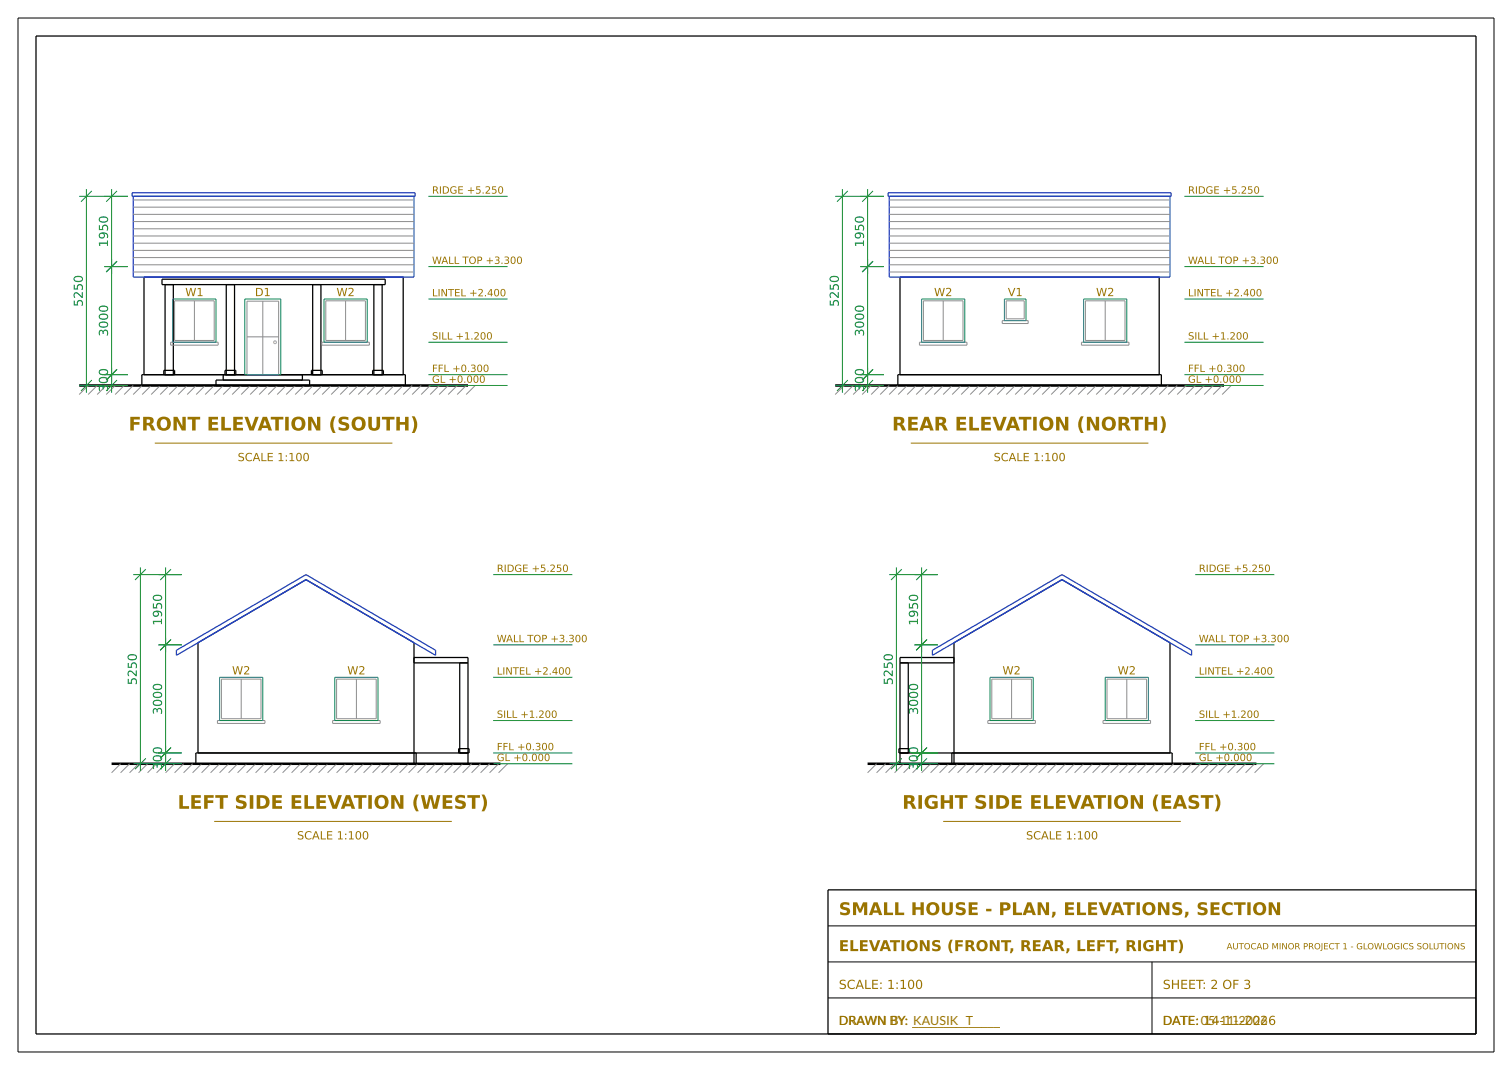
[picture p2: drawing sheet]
<svg xmlns="http://www.w3.org/2000/svg" width="420mm" height="297mm" viewBox="0 0 420 297" stroke-linecap="round" stroke-linejoin="round" font-family="sans-serif">
<g fill="none" stroke="#000" stroke-width=".35">
<path d="M10 10h400v277h-400zM45 77.5h62v1.5h-62zM45.9 79v25M48.2 79v25M62.9 79v25M65.2 79v25M86.9 79v25M89.2 79v25M103.9 79v25M106.2 79v25M39.4 104h73.2v3h-73.2zM40 104v-27.1h72v27.1"/>
<path d="M45.5 104v-1.2h3v1.2M60 107v-1.5h26v1.5M62 104v1.5M62.5 104v-1.2h3v1.2M84 104v1.5M86.5 104v-1.2h3v1.2M103.5 104v-1.2h3v1.2M249.4 104h73.2v3h-73.2zM250 104v-27.1h72v27.1M115 182.5h15v29.5h-75.6v-3h75.9v-1.2h-2.9v1.2M115 184h15M127.7 184v25"/>
<path d="M250 184h15M252.3 184v25M265 182.5h-15v29.5h75.6v-3h-75.9v-1.2h2.9v1.2M55 209v-30.6l30-17.5 30 17.5v33.6M115.6 209v3M264.4 209v3M325 209v-30.6l-30-17.5-30 17.5v33.6M410 247h-180v40"/>
</g>
<path d="M5 5h410v287h-410zM230 257h180M230 277h180M230 267h180M320 267v20" fill="none" stroke="#000" stroke-width=".28"/>
<path d="M22 107h108M232 107h108M31 212h108M241 212h108" fill="none" stroke="#000" stroke-width=".7" stroke-linecap="butt"/>
<g fill="none" stroke="#8c8c8c" stroke-width=".28">
<path d="M37 59.5h78M37 57.5h78M37 55.5h78M247 59.5h78M247 57.5h78M247 55.5h78M37 75.5h78M37 73.5h78M37 71.5h78M37 69.5h78M37 67.5h78M37 65.5h78"/>
<path d="M37 63.5h78M37 61.5h78M247 75.5h78M247 73.5h78M247 71.5h78M247 69.5h78M247 67.5h78M247 65.5h78M247 63.5h78M247 61.5h78M47.4 95h13.2v.8h-13.2zM48.5 83.5h11v11h-11z"/>
<path d="M54 83.5v11M68.6 83.6h8.8v20.4h-8.8zM68.6 93.5h8.8M73 83.6v20.4M76.1 94.8v.4M76.1 95.2v.1M76.1 94.7v.1M76.1 95.3h.1M76.2 94.7h-.1M76.2 95.3h.1M76.2 94.7h.1M76.2 95.3l.1 .1"/>
<path d="M76.3 94.6l-.1 .1M76.3 95.4h.1M76.3 94.6l.5 .3M76.3 94.6h.1M76.8 94.9h.1M76.8 95.1l-.5 .3M76.8 94.9v.2M76.8 95.1h.1M89.4 95h13.2v.8h-13.2zM90.5 83.5h11v11h-11zM96 83.5v11M255.4 95h13.2v.8h-13.2z"/>
<path d="M256.5 83.5h11v11h-11zM262 83.5v11M278.4 89h7.2v.8h-7.2zM279.5 83.5h5v5h-5zM300.4 95h13.2v.8h-13.2zM301.5 83.5h11v11h-11zM307 83.5v11M24.5 107l-2.5 2.5M27 107l-2.5 2.5M29.5 107l-2.5 2.5M32 107l-2.5 2.5M34.5 107l-2.5 2.5"/>
<path d="M37 107l-2.5 2.5M39.5 107l-2.5 2.5M42 107l-2.5 2.5M44.5 107l-2.5 2.5M47 107l-2.5 2.5M49.5 107l-2.5 2.5M52 107l-2.5 2.5M54.5 107l-2.5 2.5M57 107l-2.5 2.5M59.5 107l-2.5 2.5M62 107l-2.5 2.5M64.5 107l-2.5 2.5"/>
<path d="M67 107l-2.5 2.5M69.5 107l-2.5 2.5M72 107l-2.5 2.5M74.5 107l-2.5 2.5M77 107l-2.5 2.5M79.5 107l-2.5 2.5M82 107l-2.5 2.5M84.5 107l-2.5 2.5M87 107l-2.5 2.5M89.5 107l-2.5 2.5M92 107l-2.5 2.5M94.5 107l-2.5 2.5"/>
<path d="M97 107l-2.5 2.5M99.5 107l-2.5 2.5M102 107l-2.5 2.5M104.5 107l-2.5 2.5M107 107l-2.5 2.5M109.5 107l-2.5 2.5M112 107l-2.5 2.5M114.5 107l-2.5 2.5M117 107l-2.5 2.5M119.5 107l-2.5 2.5M122 107l-2.5 2.5M124.5 107l-2.5 2.5"/>
<path d="M127 107l-2.5 2.5M129.5 107l-2.5 2.5M132 107l-2.5 2.5M234.5 107l-2.5 2.5M237 107l-2.5 2.5M239.5 107l-2.5 2.5M242 107l-2.5 2.5M244.5 107l-2.5 2.5M247 107l-2.5 2.5M249.5 107l-2.5 2.5M252 107l-2.5 2.5M254.5 107l-2.5 2.5"/>
<path d="M257 107l-2.5 2.5M259.5 107l-2.5 2.5M262 107l-2.5 2.5M264.5 107l-2.5 2.5M267 107l-2.5 2.5M269.5 107l-2.5 2.5M272 107l-2.5 2.5M274.5 107l-2.5 2.5M277 107l-2.5 2.5M279.5 107l-2.5 2.5M282 107l-2.5 2.5M284.5 107l-2.5 2.5"/>
<path d="M287 107l-2.5 2.5M289.5 107l-2.5 2.5M292 107l-2.5 2.5M294.5 107l-2.5 2.5M297 107l-2.5 2.5M299.5 107l-2.5 2.5M302 107l-2.5 2.5M304.5 107l-2.5 2.5M307 107l-2.5 2.5M309.5 107l-2.5 2.5M312 107l-2.5 2.5M314.5 107l-2.5 2.5"/>
<path d="M317 107l-2.5 2.5M319.5 107l-2.5 2.5M322 107l-2.5 2.5M324.5 107l-2.5 2.5M327 107l-2.5 2.5M329.5 107l-2.5 2.5M332 107l-2.5 2.5M334.5 107l-2.5 2.5M337 107l-2.5 2.5M339.5 107l-2.5 2.5M342 107l-2.5 2.5M61.5 188.5h11v11h-11z"/>
<path d="M67 188.5v11M93.5 188.5h11v11h-11zM99 188.5v11M275.5 188.5h11v11h-11zM281 188.5v11M307.5 188.5h11v11h-11zM313 188.5v11M33.5 212l-2.5 2.5M36 212l-2.5 2.5M38.5 212l-2.5 2.5M41 212l-2.5 2.5M43.5 212l-2.5 2.5"/>
<path d="M46 212l-2.5 2.5M48.5 212l-2.5 2.5M51 212l-2.5 2.5M53.5 212l-2.5 2.5M56 212l-2.5 2.5M58.5 212l-2.5 2.5M60.4 200h13.2v.8h-13.2zM61 212l-2.5 2.5M63.5 212l-2.5 2.5M66 212l-2.5 2.5M68.5 212l-2.5 2.5M71 212l-2.5 2.5"/>
<path d="M73.5 212l-2.5 2.5M76 212l-2.5 2.5M78.5 212l-2.5 2.5M81 212l-2.5 2.5M83.5 212l-2.5 2.5M86 212l-2.5 2.5M88.5 212l-2.5 2.5M91 212l-2.5 2.5M92.4 200h13.2v.8h-13.2zM93.5 212l-2.5 2.5M96 212l-2.5 2.5M98.5 212l-2.5 2.5"/>
<path d="M101 212l-2.5 2.5M103.5 212l-2.5 2.5M106 212l-2.5 2.5M108.5 212l-2.5 2.5M111 212l-2.5 2.5M113.5 212l-2.5 2.5M116 212l-2.5 2.5M118.5 212l-2.5 2.5M121 212l-2.5 2.5M123.5 212l-2.5 2.5M126 212l-2.5 2.5M128.5 212l-2.5 2.5"/>
<path d="M131 212l-2.5 2.5M133.5 212l-2.5 2.5M136 212l-2.5 2.5M138.5 212l-2.5 2.5M141 212l-2.5 2.5M243.5 212l-2.5 2.5M246 212l-2.5 2.5M248.5 212l-2.5 2.5M251 212l-2.5 2.5M253.5 212l-2.5 2.5M256 212l-2.5 2.5M258.5 212l-2.5 2.5"/>
<path d="M261 212l-2.5 2.5M263.5 212l-2.5 2.5M266 212l-2.5 2.5M268.5 212l-2.5 2.5M271 212l-2.5 2.5M273.5 212l-2.5 2.5M274.4 200h13.2v.8h-13.2zM276 212l-2.5 2.5M278.5 212l-2.5 2.5M281 212l-2.5 2.5M283.5 212l-2.5 2.5M286 212l-2.5 2.5"/>
<path d="M288.5 212l-2.5 2.5M291 212l-2.5 2.5M293.5 212l-2.5 2.5M296 212l-2.5 2.5M298.5 212l-2.5 2.5M301 212l-2.5 2.5M303.5 212l-2.5 2.5M306 212l-2.5 2.5M306.4 200h13.2v.8h-13.2zM308.5 212l-2.5 2.5M311 212l-2.5 2.5M313.5 212l-2.5 2.5"/>
<path d="M316 212l-2.5 2.5M318.5 212l-2.5 2.5M321 212l-2.5 2.5M323.5 212l-2.5 2.5M326 212l-2.5 2.5M328.5 212l-2.5 2.5M331 212l-2.5 2.5M333.5 212l-2.5 2.5M336 212l-2.5 2.5M338.5 212l-2.5 2.5M341 212l-2.5 2.5M343.5 212l-2.5 2.5"/>
<path d="M346 212l-2.5 2.5M348.5 212l-2.5 2.5M351 212l-2.5 2.5"/>
</g>
<path d="M36.7 53.5h78.6v1h-78.6zM37 54.5v22.4h78v-22.4M246.7 53.5h78.6v1h-78.6zM247 54.5v22.4h78v-22.4M49 180.5l36-21 36 21v1.4l-36-21-36 21zM259 180.5l36-21 36 21v1.4l-36-21-36 21z" fill="none" stroke="#1f3fd0" stroke-width=".35"/>
<path d="M48 83h12v12h-12zM68 83h10v21h-10zM90 83h12v12h-12zM256 83h12v12h-12zM279 83h6v6h-6zM301 83h12v12h-12zM61 188h12v12h-12zM93 188h12v12h-12zM275 188h12v12h-12zM307 188h12v12h-12z" fill="none" stroke="#007b8a" stroke-width=".28"/>
<g fill="none" stroke="#138a2e" stroke-width=".28">
<path d="M22 54.5h13.5M24 52.5v56.5M25.5 53l-3 3M31 52.5v56.5M32.5 53l-3 3M119 54.5h22M232 54.5h13.5M234 52.5v56.5M235.5 53l-3 3M241 52.5v56.5M242.5 53l-3 3M329 54.5h22"/>
<path d="M29 74h6.5M32.5 72.5l-3 3M119 74h22M239 74h6.5M242.5 72.5l-3 3M329 74h22M119 95h22M119 83h22M329 95h22M329 83h22M22 107h13.5M25.5 105.5l-3 3"/>
<path d="M29 104h6.5M32.5 105.5l-3 3M32.5 102.5l-3 3M119 107h22M119 104h22M232 107h13.5M235.5 105.5l-3 3M239 104h6.5M242.5 105.5l-3 3M242.5 102.5l-3 3M329 107h22M329 104h22"/>
<path d="M37 159.5h13.5M39 157.5v56.5M40.5 158l-3 3M46 157.5v56.5M47.5 158l-3 3M137 159.5h22M247 159.5h13.5M249 157.5v56.5M250.5 158l-3 3M256 157.5v56.5M257.5 158l-3 3M332 159.5h22"/>
<path d="M44 179h6.5M47.5 177.5l-3 3M137 179h22M254 179h6.5M257.5 177.5l-3 3M332 179h22M137 188h22M332 188h22M37 212h13.5M40.5 210.5l-3 3M44 209h6.5M47.5 210.5l-3 3"/>
<path d="M47.5 207.5l-3 3M137 212h22M137 209h22M137 200h22M247 212h13.5M250.5 210.5l-3 3M254 209h6.5M257.5 210.5l-3 3M257.5 207.5l-3 3M332 212h22M332 209h22M332 200h22"/>
</g>
<path d="M43 123h66M253 123h66M59.5 228h66M262 228h66" fill="none" stroke="#9a7400" stroke-width=".28"/>
<g font-size="5.2" fill="#9a7400">
<text x="35.7" y="119.5">FRONT ELEVATION (SOUTH)</text>
<text x="247.8" y="119.5">REAR ELEVATION (NORTH)</text>
<text x="49.3" y="224.5">LEFT SIDE ELEVATION (WEST)</text>
<text x="250.6" y="224.5">RIGHT SIDE ELEVATION (EAST)</text>
</g>
<text font-size="4.9" fill="#9a7400" x="233" y="254">SMALL HOUSE - PLAN, ELEVATIONS, SECTION</text>
<text font-size="4.2" fill="#9a7400" x="233" y="264">ELEVATIONS (FRONT, REAR, LEFT, RIGHT)</text>
<g font-size="3.5" fill="#138a2e">
<text x="30" y="68.7" transform="rotate(-90 30 68.7)">1950</text>
<text x="240" y="68.7" transform="rotate(-90 240 68.7)">1950</text>
<text x="23" y="85.2" transform="rotate(-90 23 85.2)">5250</text>
<text x="233" y="85.2" transform="rotate(-90 233 85.2)">5250</text>
<text x="30" y="93.4" transform="rotate(-90 30 93.4)">3000</text>
<text x="240" y="93.4" transform="rotate(-90 240 93.4)">3000</text>
<text x="30" y="108.8" transform="rotate(-90 30 108.8)">300</text>
<text x="240" y="108.8" transform="rotate(-90 240 108.8)">300</text>
<text x="45" y="173.7" transform="rotate(-90 45 173.7)">1950</text>
<text x="255" y="173.7" transform="rotate(-90 255 173.7)">1950</text>
<text x="38" y="190.2" transform="rotate(-90 38 190.2)">5250</text>
<text x="248" y="190.2" transform="rotate(-90 248 190.2)">5250</text>
<text x="45" y="198.4" transform="rotate(-90 45 198.4)">3000</text>
<text x="255" y="198.4" transform="rotate(-90 255 198.4)">3000</text>
<text x="45" y="213.8" transform="rotate(-90 45 213.8)">300</text>
<text x="255" y="213.8" transform="rotate(-90 255 213.8)">300</text>
</g>
<g font-size="3.5" fill="#9a7400">
<text x="233" y="274.5">SCALE: 1:100</text>
<text x="323" y="274.5">SHEET: 2 OF 3</text>
<text x="233" y="284.4">DRAWN BY: KAUSIK T</text>
<text x="233" y="284.5">DRAWN BY: ______________</text>
<text x="323" y="284.4">DATE: 05-11-2026</text>
<text x="323" y="284.5">DATE: 14-11-2026</text>
</g>
<g font-size="3.1" fill="#9a7400">
<text x="51.5" y="82.2">W1</text>
<text x="70.8" y="82.2">D1</text>
<text x="93.5" y="82.2">W2</text>
<text x="259.5" y="82.2">W2</text>
<text x="279.9" y="82.2">V1</text>
<text x="304.5" y="82.2">W2</text>
<text x="66" y="128">SCALE 1:100</text>
<text x="276" y="128">SCALE 1:100</text>
<text x="64.5" y="187.2">W2</text>
<text x="96.5" y="187.2">W2</text>
<text x="278.5" y="187.2">W2</text>
<text x="310.5" y="187.2">W2</text>
<text x="82.5" y="233">SCALE 1:100</text>
<text x="285" y="233">SCALE 1:100</text>
</g>
<g font-size="2.8" fill="#9a7400">
<text x="120" y="53.7">RIDGE +5.250</text>
<text x="330" y="53.7">RIDGE +5.250</text>
<text x="120" y="73.3">WALL TOP +3.300</text>
<text x="330" y="73.3">WALL TOP +3.300</text>
<text x="120" y="82.2">LINTEL +2.400</text>
<text x="330" y="82.2">LINTEL +2.400</text>
<text x="120" y="94.2">SILL +1.200</text>
<text x="330" y="94.2">SILL +1.200</text>
<text x="120" y="106.2">GL +0.000</text>
<text x="120" y="103.3">FFL +0.300</text>
<text x="330" y="106.2">GL +0.000</text>
<text x="330" y="103.3">FFL +0.300</text>
<text x="138" y="158.7">RIDGE +5.250</text>
<text x="333" y="158.7">RIDGE +5.250</text>
<text x="138" y="178.3">WALL TOP +3.300</text>
<text x="333" y="178.3">WALL TOP +3.300</text>
<text x="138" y="187.3">LINTEL +2.400</text>
<text x="333" y="187.3">LINTEL +2.400</text>
<text x="138" y="199.3">SILL +1.200</text>
<text x="333" y="199.3">SILL +1.200</text>
<text x="138" y="208.3">FFL +0.300</text>
<text x="333" y="208.3">FFL +0.300</text>
<text x="138" y="211.3">GL +0.000</text>
<text x="333" y="211.3">GL +0.000</text>
</g>
<text font-size="2.4" fill="#9a7400" x="340.7" y="263.5">AUTOCAD MINOR PROJECT 1 - GLOWLOGICS SOLUTIONS</text>
</svg>
